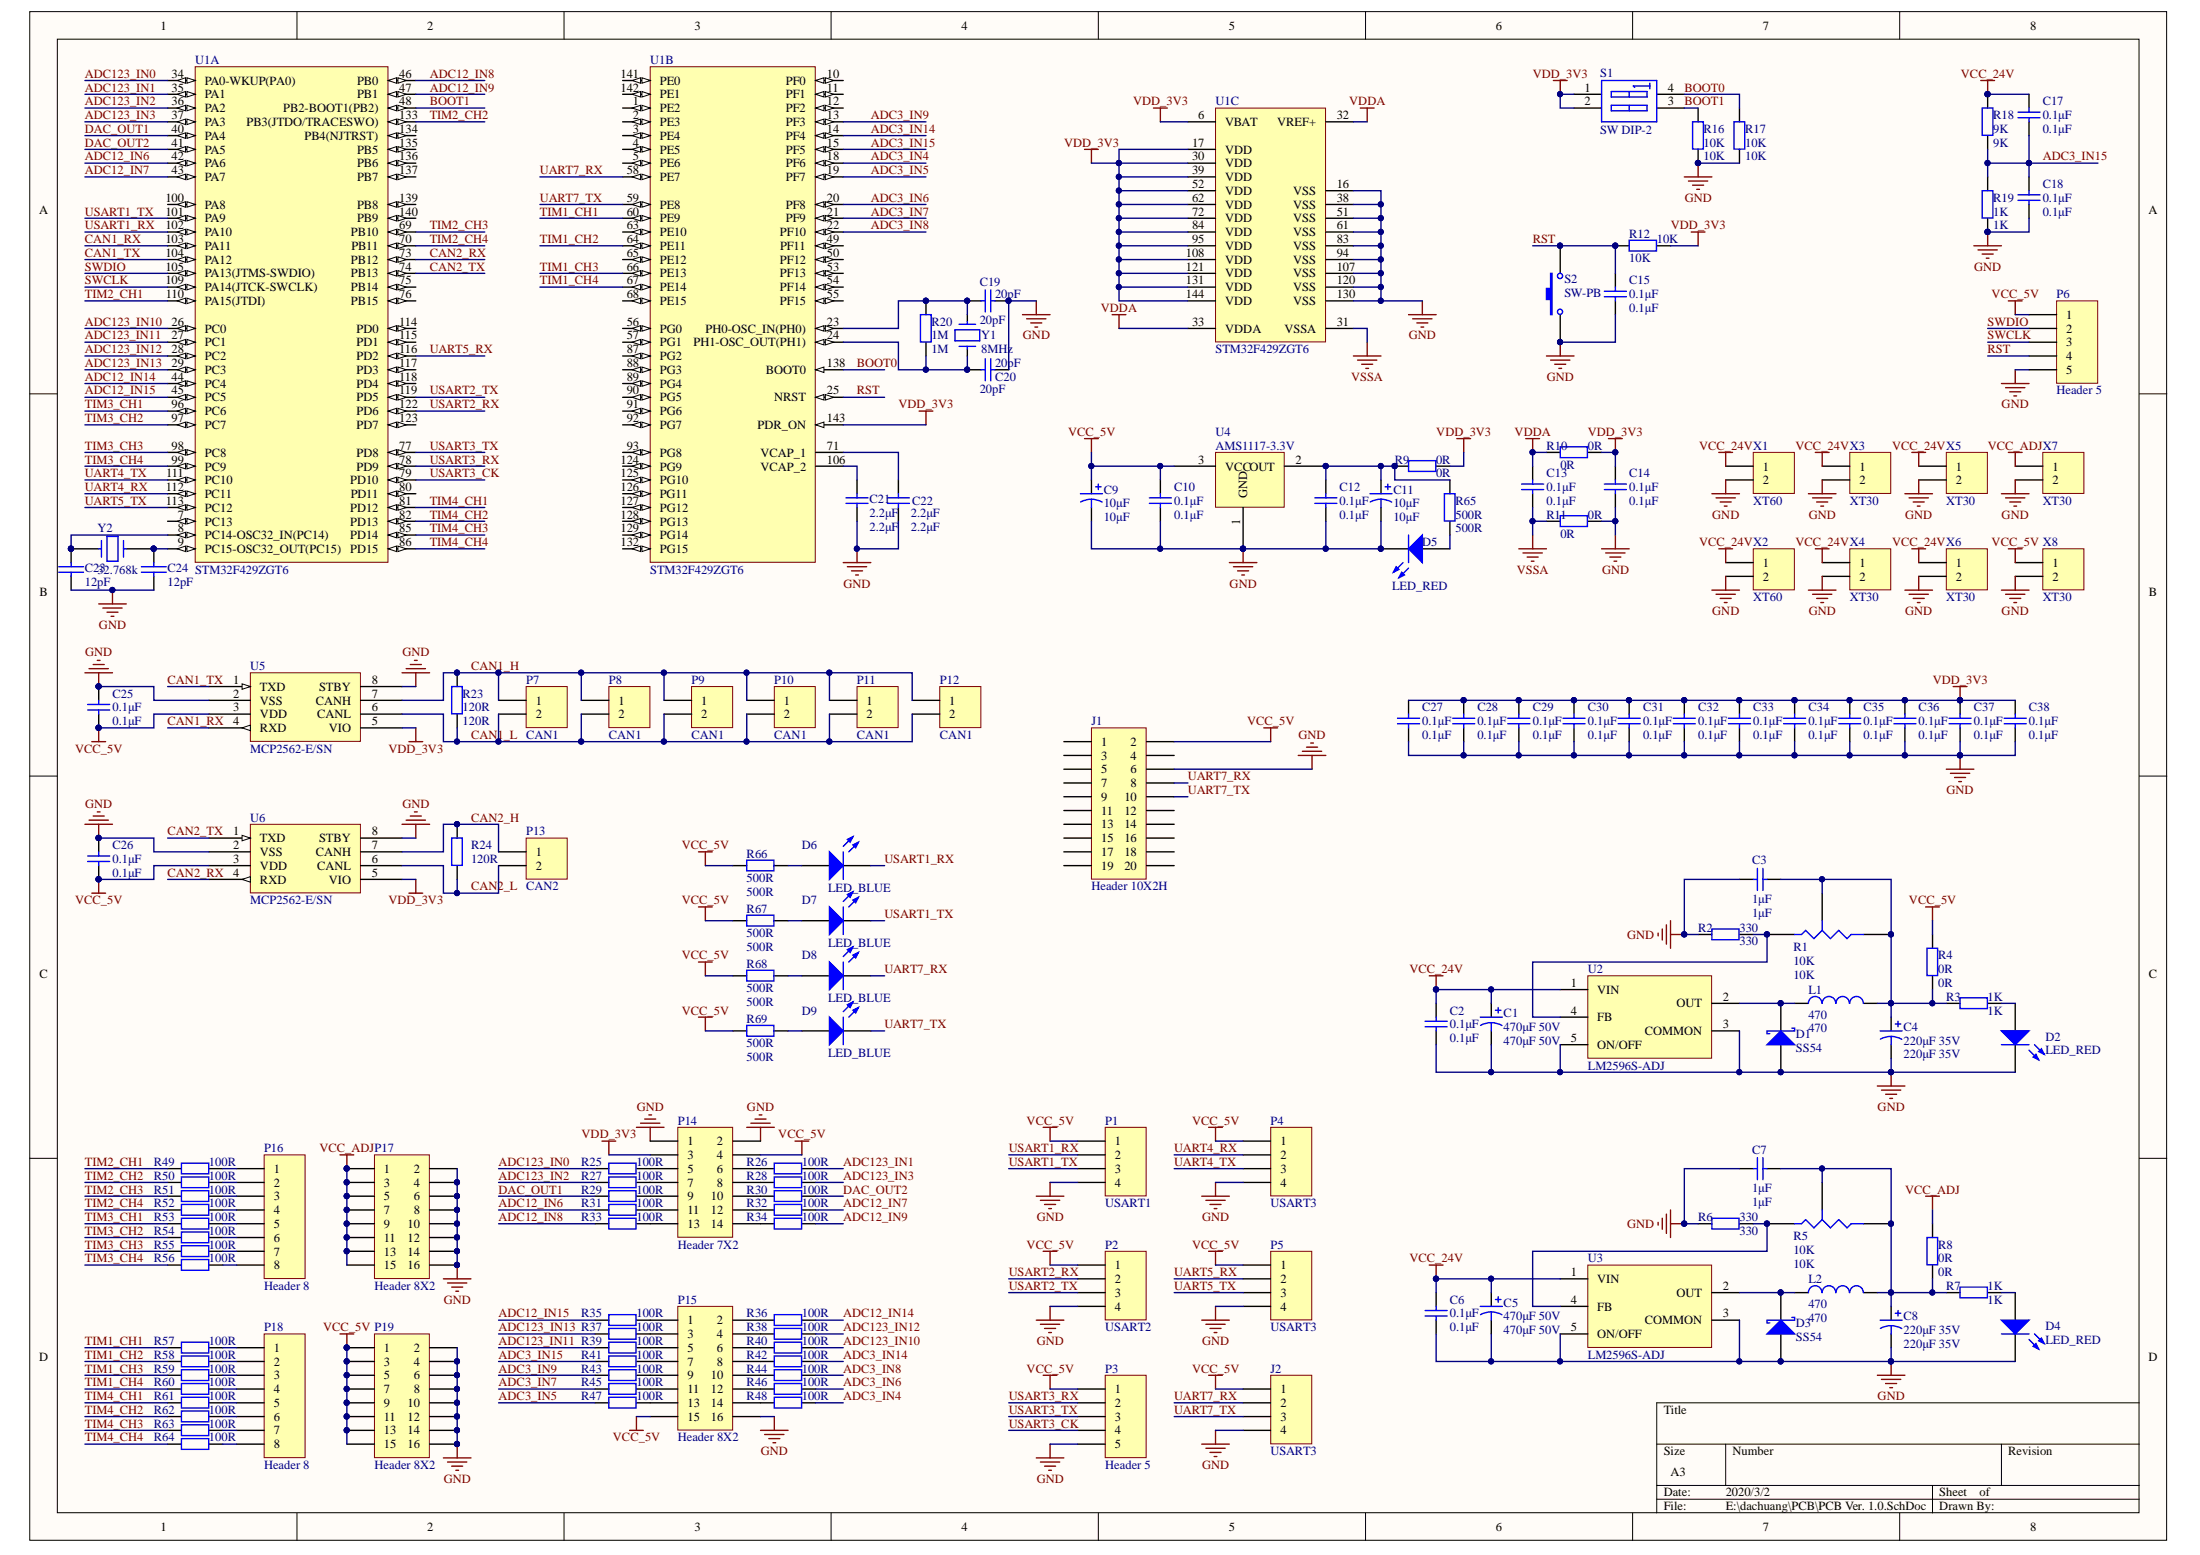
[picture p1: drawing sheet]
# Altium project PCB_Project1.PrjPCB
1 sheet, 151 parts. Net scope: global (net labels, ports and power ports of the same name join across sheets).
Board file: PCB1.PcbDoc

## Sheet PCB Ver. 1.0.SchDoc
size A3

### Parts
C1  470μF 50V  [RB-.2/.4]
C2  0.1μF  [0805]
C3  1μF  [0805]
C4  220μF 35V  [RB-.2/.4]
C5  470μF 50V  [RB-.2/.4]
C6  0.1μF  [0805]
C7  1μF  [0805]
C8  220μF 35V  [RB-.2/.4]
C9  10μF  [0805]
C10  0.1μF  [0805]
C11  10μF  [0805]
C12  0.1μF  [0805]
C13  0.1μF  [0805]
C14  0.1μF  [0805]
C15  0.1μF  [0805]
C17  0.1μF  [0805]
C18  0.1μF  [0805]
C19  20pF  [0805]
C20  20pF  [0805]
C21  2.2μF  [0805]
C22  2.2μF  [0805]
C23  12pF  [0805]
C24  12pF  [0805]
C25  0.1μF  [0805]
C26  0.1μF  [0805]
C27  0.1μF  [0805]
C28  0.1μF  [0805]
C29  0.1μF  [0805]
C30  0.1μF  [0805]
C31  0.1μF  [0805]
C32  0.1μF  [0805]
C33  0.1μF  [0805]
C34  0.1μF  [0805]
C35  0.1μF  [0805]
C36  0.1μF  [0805]
C37  0.1μF  [0805]
C38  0.1μF  [0805]
D1  SS54  [DO-214AA]
D2  LED_RED  [1206_LED]
D3  SS54  [DO-214AA]
D4  LED_RED  [1206_LED]
D5  LED_RED  [1206_LED]
D6  LED_BLUE  [1206_LED]
D7  LED_BLUE  [1206_LED]
D8  LED_BLUE  [1206_LED]
D9  LED_BLUE  [1206_LED]
J1  Header 10X2H  [HDR2X10]
J2  USART3  [HDR1X4]
L1  470  [12*12*7贴片电感]
L2  470  [12*12*7贴片电感]
P1  USART1  [HDR1X4]
P2  USART2  [HDR1X4]
P3  Header 5  [HDR1X5]
P4  USART3  [HDR1X4]
P5  USART3  [HDR1X4]
P6  Header 5  [HDR1X5]
P7  CAN1  [HDR1X2]
P8  CAN1  [HDR1X2]
P9  CAN1  [HDR1X2]
P10  CAN1  [HDR1X2]
P11  CAN1  [HDR1X2]
P12  CAN1  [HDR1X2]
P13  CAN2  [HDR1X2]
P14  Header 7X2  [HDR2X7]
P15  Header 8X2  [HDR2X8]
P16  Header 8  [HDR1X8]
P17  Header 8X2  [HDR2X8]
P18  Header 8  [HDR1X8]
P19  Header 8X2  [HDR2X8]
R1  10K  [3296]
R2  330  [0805]
R3  1K  [0805]
R4  0R  [0805]
R5  10K  [3296]
R6  330  [0805]
R7  1K  [0805]
R8  0R  [0805]
R9  0R  [0805]
R10  0R  [0805]
R11  0R  [0805]
R12  10K  [0805]
R16  10K  [0805]
R17  10K  [0805]
R18  9K  [0805]
R19  1K  [0805]
R20  1M  [0805]
R23  120R  [0805]
R24  120R  [0805]
R25  100R  [0805]
R26  100R  [0805]
R27  100R  [0805]
R28  100R  [0805]
R29  100R  [0805]
R30  100R  [0805]
R31  100R  [0805]
R32  100R  [0805]
R33  100R  [0805]
R34  100R  [0805]
R35  100R  [0805]
R36  100R  [0805]
R37  100R  [0805]
R38  100R  [0805]
R39  100R  [0805]
R40  100R  [0805]
R41  100R  [0805]
R42  100R  [0805]
R43  100R  [0805]
R44  100R  [0805]
R45  100R  [0805]
R46  100R  [0805]
R47  100R  [0805]
R48  100R  [0805]
R49  100R  [0805]
R50  100R  [0805]
R51  100R  [0805]
R52  100R  [0805]
R53  100R  [0805]
R54  100R  [0805]
R55  100R  [0805]
R56  100R  [0805]
R57  100R  [0805]
R58  100R  [0805]
R59  100R  [0805]
R60  100R  [0805]
R61  100R  [0805]
R62  100R  [0805]
R63  100R  [0805]
R64  100R  [0805]
R65  500R  [0805]
R66  500R  [0805]
R67  500R  [0805]
R68  500R  [0805]
R69  500R  [0805]
S1  SW DIP-2  [DIP-4]
S2  SW-PB  [3*6 开关]
U1  STM32F429ZGT6  [STM-LQFP144_N]  (parts A,B,C of 3)
U2  LM2596S-ADJ  [TO-263]
U3  LM2596S-ADJ  [TO-263]
U4  AMS1117-3.3V  [SOT223]
U5  MCP2562-E/SN  [SO-8]
U6  MCP2562-E/SN  [SO-8]
X1  XT60  [XT60PB]
X2  XT60  [XT60PB]
X3  XT30  [XT30UPB]
X4  XT30  [XT30UPB]
X5  XT30  [XT30UPB]
X6  XT30  [XT30UPB]
X7  XT30  [XT30UPB]
X8  XT30  [XT30UPB]
Y1  8MHz  [XTAL]
Y2  32.768k  [MHDR1X2]

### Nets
GND: C1.2 C2.1 C3.2 C4.2 C5.2 C6.1 C7.2 C8.2 C9.2 C10.1 C11.2 C12.1 C14.1 C15.2 C18.1 C19.2 C20.2 C21.1 C22.1 C23.1 C24.1 C25.2 C26.2 C27.1 C28.1 C29.1 C30.1 C31.1 C32.1 C33.1 C34.1 C35.1 C36.1 C37.1 C38.1 D1.1(A) D2.2(K) D3.1(A) D4.2(K) D5.2(K) J1.6 J2.4 P1.4 P2.4 P3.5 P4.4 P5.4 P6.5 P14.1 P14.2 P15.16 P17.2 P17.4 P17.6 P17.8 P17.10 P17.12 P17.14 P17.16 P19.2 P19.4 P19.6 P19.8 P19.10 P19.12 P19.14 P19.16 R2.1 R6.1 R11.2 R16.1 R17.1 R19.1 S2.1 U1.16(VSS) U1.38(VSS) U1.51(VSS) U1.61(VSS) U1.83(VSS) U1.94(VSS) U1.107(VSS) U1.120(VSS) U1.130(VSS) U2.3(COMMON) U2.5(ON/OFF) U3.3(COMMON) U3.5(ON/OFF) U4.1(GND) U5.2(VSS) U5.8(STBY) U6.2(VSS) U6.8(STBY) X1.2 X2.2 X3.2 X4.2 X5.2 X6.2 X7.2 X8.2
VCC_5V: C9.1 C10.2 C25.1 C26.1 J1.2 J2.1 P1.1 P2.1 P3.1 P4.1 P5.1 P6.1 P14.4 P15.15 P19.1 P19.3 P19.5 P19.7 P19.9 P19.11 P19.13 P19.15 R4.2 R66.2 R67.2 R68.2 R69.2 U4.3(VCC) U5.3(VDD) U6.3(VDD) X8.1
VCC_24V: C1.1 C2.2 C5.1 C6.2 C17.2 R18.2 U2.1(VIN) U3.1(VIN) X1.1 X2.1 X3.1 X4.1 X5.1 X6.1
VCC_ADJ: P17.1 P17.3 P17.5 P17.7 P17.9 P17.11 P17.13 P17.15 R8.2 X7.1
VDD_3V3: C14.2 C27.2 C28.2 C29.2 C30.2 C31.2 C32.2 C33.2 C34.2 C35.2 C36.2 C37.2 C38.2 P14.3 R9.2 R10.2 R12.2 S1.1(A1) S1.2(A2) U1.6(VBAT) U1.17(VDD) U1.30(VDD) U1.39(VDD) U1.52(VDD) U1.62(VDD) U1.72(VDD) U1.84(VDD) U1.95(VDD) U1.108(VDD) U1.121(VDD) U1.131(VDD) U1.143(PDR_ON) U1.144(VDD) U5.5(VIO) U6.5(VIO)
VDDA: C13.2 R10.1 U1.32(VREF+) U1.33(VDDA)
VSSA: C13.1 R11.1 U1.31(VSSA)
ADC3_IN4: R48.2 U1.18(PF6)
ADC3_IN5: R47.1 U1.19(PF7)
ADC3_IN6: R46.2 U1.20(PF8)
ADC3_IN7: R45.1 U1.21(PF9)
ADC3_IN8: R44.2 U1.22(PF10)
ADC3_IN9: R43.1 U1.13(PF3)
ADC3_IN14: R42.2 U1.14(PF4)
ADC3_IN15: C17.1 C18.2 R18.1 R19.2 R41.1 U1.15(PF5)
ADC12_IN6: R31.1 U1.42(PA6)
ADC12_IN7: R32.2 U1.43(PA7)
ADC12_IN8: R33.1 U1.46(PB0)
ADC12_IN9: R34.2 U1.47(PB1)
ADC12_IN14: R36.2 U1.44(PC4)
ADC12_IN15: R35.1 U1.45(PC5)
ADC123_IN0: R25.1 U1.34(PA0-WKUP(PA0))
ADC123_IN1: R26.2 U1.35(PA1)
ADC123_IN2: R27.1 U1.36(PA2)
ADC123_IN3: R28.2 U1.37(PA3)
ADC123_IN10: R40.2 U1.26(PC0)
ADC123_IN11: R39.1 U1.27(PC1)
ADC123_IN12: R38.2 U1.28(PC2)
ADC123_IN13: R37.1 U1.29(PC3)
BOOT0: R17.2 S1.4(B1) U1.138(BOOT0)
BOOT1: R16.2 S1.3(B2) U1.48(PB2-BOOT1(PB2))
CAN1_H: P7.1 P8.1 P9.1 P10.1 P11.1 P12.1 R23.2 U5.7(CANH)
CAN1_L: P7.2 P8.2 P9.2 P10.2 P11.2 P12.2 R23.1 U5.6(CANL)
CAN1_RX: U1.103(PA11) U5.4(RXD)
CAN1_TX: U1.104(PA12) U5.1(TXD)
CAN2_H: P13.1 R24.2 U6.7(CANH)
CAN2_L: P13.2 R24.1 U6.6(CANL)
CAN2_RX: U1.73(PB12) U6.4(RXD)
CAN2_TX: U1.74(PB13) U6.1(TXD)
DAC_OUT1: R29.1 U1.40(PA4)
DAC_OUT2: R30.2 U1.41(PA5)
RST: C15.1 P6.4 R12.1 S2.2 U1.25(NRST)
SWCLK: P6.3 U1.109(PA14(JTCK-SWCLK))
SWDIO: P6.2 U1.105(PA13(JTMS-SWDIO))
TIM1_CH1: R57.1 U1.60(PE9)
TIM1_CH2: R58.1 U1.64(PE11)
TIM1_CH3: R59.1 U1.66(PE13)
TIM1_CH4: R60.1 U1.67(PE14)
TIM2_CH1: R49.1 U1.110(PA15(JTDI))
TIM2_CH2: R50.1 U1.133(PB3(JTDO/TRACESWO))
TIM2_CH3: R51.1 U1.69(PB10)
TIM2_CH4: R52.1 U1.70(PB11)
TIM3_CH1: R53.1 U1.96(PC6)
TIM3_CH2: R54.1 U1.97(PC7)
TIM3_CH3: R55.1 U1.98(PC8)
TIM3_CH4: R56.1 U1.99(PC9)
TIM4_CH1: R61.1 U1.81(PD12)
TIM4_CH2: R62.1 U1.82(PD13)
TIM4_CH3: R63.1 U1.85(PD14)
TIM4_CH4: R64.1 U1.86(PD15)
UART4_RX: P4.2 U1.112(PC11)
UART4_TX: P4.3 U1.111(PC10)
UART5_RX: P5.2 U1.116(PD2)
UART5_TX: P5.3 U1.113(PC12)
UART7_RX: D8.2(K) J1.8 J2.2 U1.58(PE7)
UART7_TX: D9.2(K) J1.10 J2.3 U1.59(PE8)
USART1_RX: D6.2(K) P1.2 U1.102(PA10)
USART1_TX: D7.2(K) P1.3 U1.101(PA9)
USART2_RX: P2.2 U1.122(PD6)
USART2_TX: P2.3 U1.119(PD5)
USART3_CK: P3.4 U1.79(PD10)
USART3_RX: P3.2 U1.78(PD9)
USART3_TX: P3.3 U1.77(PD8)
NetC3_1: C3.1 C4.1 L1.2 R1.2(B) R1.3(TAP) R3.1 R4.1
NetC7_1: C7.1 C8.1 L2.2 R5.2(B) R5.3(TAP) R7.1 R8.1
NetC11_1: C11.1 C12.2 R9.1 R65.2 U4.2(OUT)
NetC19_1: C19.1 R20.2 U1.23(PH0-OSC_IN(PH0)) Y1.1
NetC20_1: C20.1 R20.1 U1.24(PH1-OSC_OUT(PH1)) Y1.2
NetC21_2: C21.2 U1.106(VCAP_2)
NetC22_2: C22.2 U1.71(VCAP_1)
NetC23_2: C23.2 U1.8(PC14-OSC32_IN(PC14)) Y2.2
NetC24_2: C24.2 U1.9(PC15-OSC32_OUT(PC15)) Y2.1
NetD1_2: D1.2(K) L1.1 U2.2(OUT)
NetD2_1: D2.1(A) R3.2
NetD3_2: D3.2(K) L2.1 U3.2(OUT)
NetD4_1: D4.1(A) R7.2
NetD5_1: D5.1(A) R65.1
NetD6_1: D6.1(A) R66.1
NetD7_1: D7.1(A) R67.1
NetD8_1: D8.1(A) R68.1
NetD9_1: D9.1(A) R69.1
NetP14_5: P14.5 R25.2
NetP14_6: P14.6 R26.1
NetP14_7: P14.7 R27.2
NetP14_8: P14.8 R28.1
NetP14_9: P14.9 R29.2
NetP14_10: P14.10 R30.1
NetP14_11: P14.11 R31.2
NetP14_12: P14.12 R32.1
NetP14_13: P14.13 R33.2
NetP14_14: P14.14 R34.1
NetP15_1: P15.1 R35.2
NetP15_2: P15.2 R36.1
NetP15_3: P15.3 R37.2
NetP15_4: P15.4 R38.1
NetP15_5: P15.5 R39.2
NetP15_6: P15.6 R40.1
NetP15_7: P15.7 R41.2
NetP15_8: P15.8 R42.1
NetP15_9: P15.9 R43.2
NetP15_10: P15.10 R44.1
NetP15_11: P15.11 R45.2
NetP15_12: P15.12 R46.1
NetP15_13: P15.13 R47.2
NetP15_14: P15.14 R48.1
NetP16_1: P16.1 R49.2
NetP16_2: P16.2 R50.2
NetP16_3: P16.3 R51.2
NetP16_4: P16.4 R52.2
NetP16_5: P16.5 R53.2
NetP16_6: P16.6 R54.2
NetP16_7: P16.7 R55.2
NetP16_8: P16.8 R56.2
NetP18_1: P18.1 R57.2
NetP18_2: P18.2 R58.2
NetP18_3: P18.3 R59.2
NetP18_4: P18.4 R60.2
NetP18_5: P18.5 R61.2
NetP18_6: P18.6 R62.2
NetP18_7: P18.7 R63.2
NetP18_8: P18.8 R64.2
NetR1_1: R1.1(A) R2.2 U2.4(FB)
NetR5_1: R5.1(A) R6.2 U3.4(FB)

Not connected (* = marked no-connect by the designer): J1 1 3 4 5 7 9 11 12 13 14 15 16 17 18 19 20; U1 1(PE2) 2(PE3) 3(PE4) 4(PE5) 5(PE6) 7(PC13) 10(PF0) 11(PF1) 12(PF2) 49(PF11) 50(PF12) 53(PF13) 54(PF14) 55(PF15) 56(PG0) 57(PG1) 63(PE10) 65(PE12) 68(PE15) 75(PB14) 76(PB15) 80(PD11) 87(PG2) 88(PG3) 89(PG4) 90(PG5) 91(PG6) 92(PG7) 93(PG8) 100(PA8) 114(PD0) 115(PD1) 117(PD3) 118(PD4) 123(PD7) 124(PG9) 125(PG10) 126(PG11) 127(PG12) 128(PG13) 129(PG14) 132(PG15) 134(PB4(NJTRST)) 135(PB5) 136(PB6) 137(PB7) 139(PB8) 140(PB9) 141(PE0) 142(PE1)
